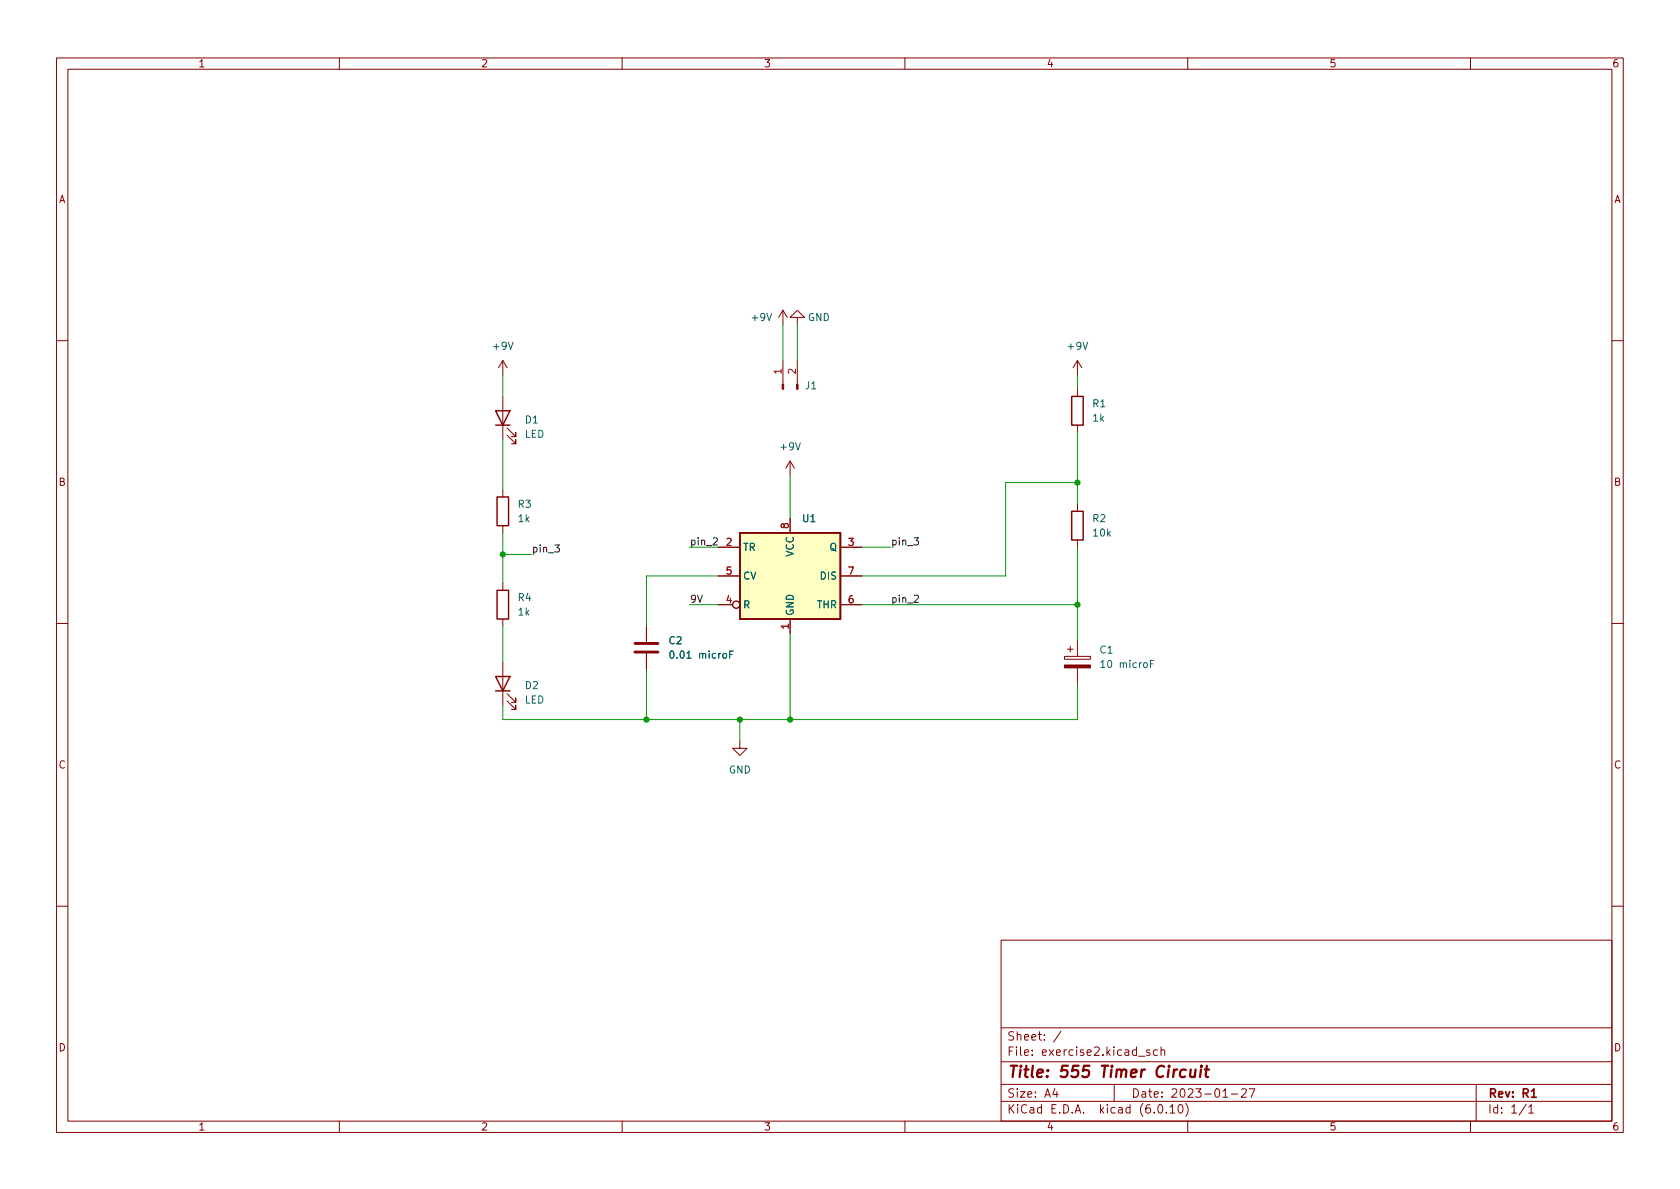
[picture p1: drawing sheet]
<svg xmlns="http://www.w3.org/2000/svg" width="297mm" height="210mm" viewBox="0 0 297 210" stroke-linecap="round" stroke-linejoin="round" font-family="sans-serif">
<g fill="none" stroke="#840000" stroke-width=".18">
<path d="M10 10.2h277v190.1h-277zM12 12.2h273v186.1h-273zM60 10.2v2M110 10.2v2M160 10.2v2M210 10.2v2M260 10.2v2M138.4 54.9v2.5M138.4 54.9l-.7 1.2M138.4 54.9l.8 1.2M141 56.1h1.2l-1.2-1.2-1.3 1.2h1.3v1.3M10 60.2h2"/>
<path d="M88.9 63.7v2.6M88.9 70.1v7.6M88.9 63.7l-.8 1.3M88.9 63.7l.8 1.3M89.7 77l1.5 1.5v-.8v.8h-.8M89.7 75.7l1.5 1.5v-.8v.8h-.8M138.4 63.7v4.3M141 63.7v4.3M190.5 63.7v2.6M190.5 68.8v1.3M190.5 75.2v1.2M190.5 63.7l-.8 1.3"/>
<path d="M190.5 63.7l.8 1.3M285 60.2h2M88.9 86.6v1.3M88.9 93v1.2M127 96.8h3.8M139.7 81.5v2.6M139.7 91.7v2.5M139.7 81.5l-.8 1.3M139.7 81.5l.8 1.3M148.6 96.8h3.8M190.5 89.1v1.3M190.5 95.5v1.3"/>
<path d="M10 110.2h2M88.9 103.1v1.3M88.9 109.5v1.2M88.9 117.1v7.6M114.3 110.7v2.8M114.3 115.6v2.8M127 106.9h2.5M127 101.8h3.8M139.7 109.5v2.5M148.6 106.9h3.8M148.6 101.8h3.8M188.2 116.1h4.6v.5h-4.6z"/>
<path d="M188.7 114.8h1M189.2 114.3v1M190.5 113.3v2.8M190.5 118.1v2.8M285 110.2h2M89.7 123.9l1.5 1.6v-.8v.8h-.8M89.7 122.7l1.5 1.5v-.8v.8h-.8M130.8 131.1v1.2h1.3l-1.3 1.3-1.3-1.3h1.3M10 160.2h2M177 166.3h108v32h-108zM285 160.2h2M60 198.3v2"/>
<path d="M110 198.3v2M160 198.3v2M177 194.8h108M177 191.8h108M177 187.8h108M177 181.8h108M186.5 192.5l-.4 1h1M186.9 193v1M187.6 182.4l-1.3 1.9M197 191.8v3M201.3 186.8h1.1M203.3 185.7l-.4-.1-.2 .2 .1 .3 .5 .1v.4h-.6"/>
<path d="M204.6 185.7l-.4-.1-.3 .3v.4l.2 .3h.5M204.9 195.4l.2-.1a.81 .81 0 0 1 .6 .7 .81 .81 0 0 1-.3 .8h-.2a.81 .81 0 0 1-.6-.6 .81 .81 0 0 1 .3-.8zM205.3 185.8l.2-.2 .4 .1v.9M205.3 185.1v1.5M206.2 196.7v.1M206.9 195.8l.4-.5v1.5M206.9 196.8h.8M208.5 195.4l.1-.1a.81 .81 0 0 1 .6 .7 .81 .81 0 0 1-.3 .8h-.1a.81 .81 0 0 1-.6-.6 .81 .81 0 0 1 .3-.8zM209.6 195.1a1.72 1.72 0 0 1 0 2.3M210 198.3v2M216.2 194h.9M217.7 193.5h1.2"/>
<path d="M219.5 192.7l.6-.2 .2 .2 .1 .3-1 1h1M220.9 192.5h1l-.7 1.5M260 198.3v2M261 191.8v6.5M269.9 195.3l-1.3 1.9M270.3 195.8l.4-.5v1.5M270.3 196.8h.9"/>
<circle cx="130.2" cy="106.9" r=".63"/>
</g>
<path d="M270.8 193l.4-.5v1.5M270.8 194h.8" fill="none" stroke="#840000" stroke-width=".3"/>
<path d="M209.7 189.2a.66 .66 0 0 0-1 .3l-.1 .6 .2 .3 .1 .1 .6-.1M210.5 189.1v1.3a.57 .57 0 0 0 .8-.1M211.4 189.1l-.2 1.4M212.3 189.1l-.1 1.4M212.4 188.5l-.1 .1 .1 .1 .1-.1-.1-.1v.2M213 189.1h.8M213.4 188.5l-.2 1.7v.2l.4 .1" fill="none" stroke="#840000" stroke-width=".4"/>
<path d="M87.6 72.6h2.6l-1.3 2.6zM87.6 75.2h2.6M189.5 70.1h2v5.1h-2zM87.9 87.9h2v5.1h-2zM130.8 94.2h17.8v15.3h-17.8zM189.5 90.4h2v5.1h-2zM87.6 119.6h2.6l-1.3 2.6zM87.9 104.4h2v5.1h-2zM87.6 122.2h2.6" fill="none" stroke="#840000" stroke-width=".25"/>
<g fill="#840000" stroke="#840000" stroke-width=".18">
<path d="M140.8 68h.3v.8h-.3z"/>
<path d="M138.3 68h.3v.8h-.3z"/>
<path d="M188.2 117.6h4.6v.5h-4.6z"/>
</g>
<path d="M130.8 94.2h17.8v15.3h-17.8z" fill="#ffffc2" stroke="#ffffc2" stroke-width=".18"/>
<path d="M118.6 115.2l.1-.1a.68 .68 0 0 1 .5 .7 .68 .68 0 0 1-.5 .6 .84 .84 0 0 1-.1-1.2zM129 115.7h.4M129.6 115.1h-.6v1.3M194.6 117.1l.4-.3v1.2M194.6 118h.8M203.4 117.4h.4M204 116.8h-.6v1.2" fill="none" stroke="#006464" stroke-width=".18"/>
<path d="M112.3 115.3h4M112.3 113.8h4" fill="none" stroke="#840000" stroke-width=".51"/>
<path d="M98.1 96.4h.8l-.4 .4 .3 .2v.5l-.1 .1-.6-.1M126.1 95.2l.5-.1 .2 .4-.8 .9h.8M161.6 95.1h.8l-.4 .5 .3 .1v.5l-.1 .2-.6-.2M161.7 105.4l.5-.2 .2 .4-.8 .9h.8" fill="none" stroke="#0f0f0f" stroke-width=".18"/>
<g fill="none" stroke="#009600" stroke-width=".18">
<path d="M138.4 57.4v6.3M141 57.4v6.3M88.9 66.3v3.8M88.9 77.7v8.9M190.5 66.3v2.5M190.5 76.4v12.7M88.9 94.2v8.9M88.9 98h5.1M121.9 96.8h5.1M139.7 84.1v7.6M152.4 96.8h5.1M190.5 85.3h-12.7v16.5h-25.4"/>
<path d="M190.5 96.8v16.5M88.9 110.7v6.4M114.3 118.4v8.8M121.9 106.9h5.1M127 101.8h-12.7v8.9M139.7 112v15.2M152.4 106.9h38.1M130.8 127.2v3.9M190.5 120.9v6.3h-101.6v-2.5"/>
</g>
<g fill="#009600" stroke="#009600" stroke-width=".18">
<circle cx="139.7" cy="127.2" r=".46"/>
<circle cx="190.5" cy="85.3" r=".46"/>
<circle cx="190.5" cy="106.9" r=".46"/>
<circle cx="130.8" cy="127.2" r=".46"/>
<circle cx="114.3" cy="127.2" r=".46"/>
<circle cx="88.9" cy="98" r=".46"/>
</g>
<text font-size="2.8" fill="#840000" x="178" y="190.6">Title: 555 Timer Circuit</text>
<g font-size="2.1" fill="#840000">
<text x="178" y="184">Sheet: /</text>
<text x="178" y="186.7">File: exercise2.kicad_sch</text>
<text x="178" y="196.9">KiCad E.D.A. kicad (6.0.10)</text>
<text x="178" y="194.1">Size: A4</text>
<text x="200" y="194.1">Date: 2023-01-27</text>
<text x="263" y="194.1">Rev: R1</text>
<text x="263" y="196.9">Id: 1/1</text>
</g>
<g font-size="1.8" fill="#840000">
<text x="35" y="11.9">1</text>
<text x="85" y="11.9">2</text>
<text x="135" y="11.9">3</text>
<text x="185" y="11.9">4</text>
<text x="235" y="11.9">5</text>
<text x="285" y="11.9">6</text>
<text x="10.3" y="35.9">A</text>
<text x="285.3" y="35.9">A</text>
<text x="10.3" y="85.9">B</text>
<text x="285.3" y="85.9">B</text>
<text x="10.3" y="135.9">C</text>
<text x="285.3" y="135.9">C</text>
<text x="10.3" y="185.9">D</text>
<text x="285.3" y="185.9">D</text>
<text x="35" y="199.9">1</text>
<text x="85" y="199.9">2</text>
<text x="135" y="199.9">3</text>
<text x="185" y="199.9">4</text>
<text x="235" y="199.9">5</text>
<text x="285" y="199.9">6</text>
</g>
<g font-size="1.8" fill="#006464">
<text x="133" y="56.8">+9V</text>
<text x="142.8" y="56.8">GND</text>
<text x="87.3" y="61.8">+9V</text>
<text x="188.9" y="61.8">+9V</text>
<text x="142.4" y="68.8">J1</text>
<text x="92.7" y="77.4">LED</text>
<text x="92.9" y="74.9">D1</text>
<text x="193.2" y="72">R1</text>
<text x="193.3" y="74.5">1k</text>
<text x="138.1" y="79.6">+9V</text>
<text x="91.6" y="89.8">R3</text>
<text x="91.7" y="92.3">1k</text>
<text x="141.9" y="92.3">U1</text>
<text x="193.2" y="92.3">R2</text>
<text x="193.4" y="94.9">10k</text>
<text x="131.3" y="97.4">TR</text>
<text x="140.3" y="98.5" transform="rotate(-90 140.3 98.5)">VCC</text>
<text x="146.7" y="97.4">Q</text>
<text x="91.6" y="106.3">R4</text>
<text x="131.3" y="107.6">R</text>
<text x="131.3" y="102.5">CV</text>
<text x="144.4" y="107.6">THR</text>
<text x="145.1" y="102.5">DIS</text>
<text x="91.7" y="108.8">1k</text>
<text x="118.3" y="113.9">C2</text>
<text x="140.3" y="109" transform="rotate(-90 140.3 109)">GND</text>
<text x="119.1" y="116.5">0.01 microF</text>
<text x="194.5" y="115.6">C1</text>
<text x="195.1" y="118.1">10 microF</text>
<text x="92.7" y="124.4">LED</text>
<text x="92.9" y="121.9">D2</text>
<text x="128.8" y="136.8">GND</text>
</g>
<g font-size="1.8" fill="#a90000">
<text x="138.2" y="66.1" transform="rotate(-90 138.2 66.1)">1</text>
<text x="140.7" y="66.1" transform="rotate(-90 140.7 66.1)">2</text>
<text x="139.4" y="93.5" transform="rotate(-90 139.4 93.5)">8</text>
<text x="128.4" y="96.5">2</text>
<text x="128.4" y="101.6">5</text>
<text x="150" y="96.5">3</text>
<text x="150" y="101.6">7</text>
<text x="128.4" y="106.7">4</text>
<text x="150" y="106.7">6</text>
<text x="139.4" y="111.2" transform="rotate(-90 139.4 111.2)">1</text>
</g>
<g font-size="1.8" fill="#0f0f0f">
<text x="94" y="97.7">pin_3</text>
<text x="121.9" y="96.4">pin_2</text>
<text x="157.5" y="96.4">pin_3</text>
<text x="121.9" y="106.6">9V</text>
<text x="157.5" y="106.6">pin_2</text>
</g>
</svg>
